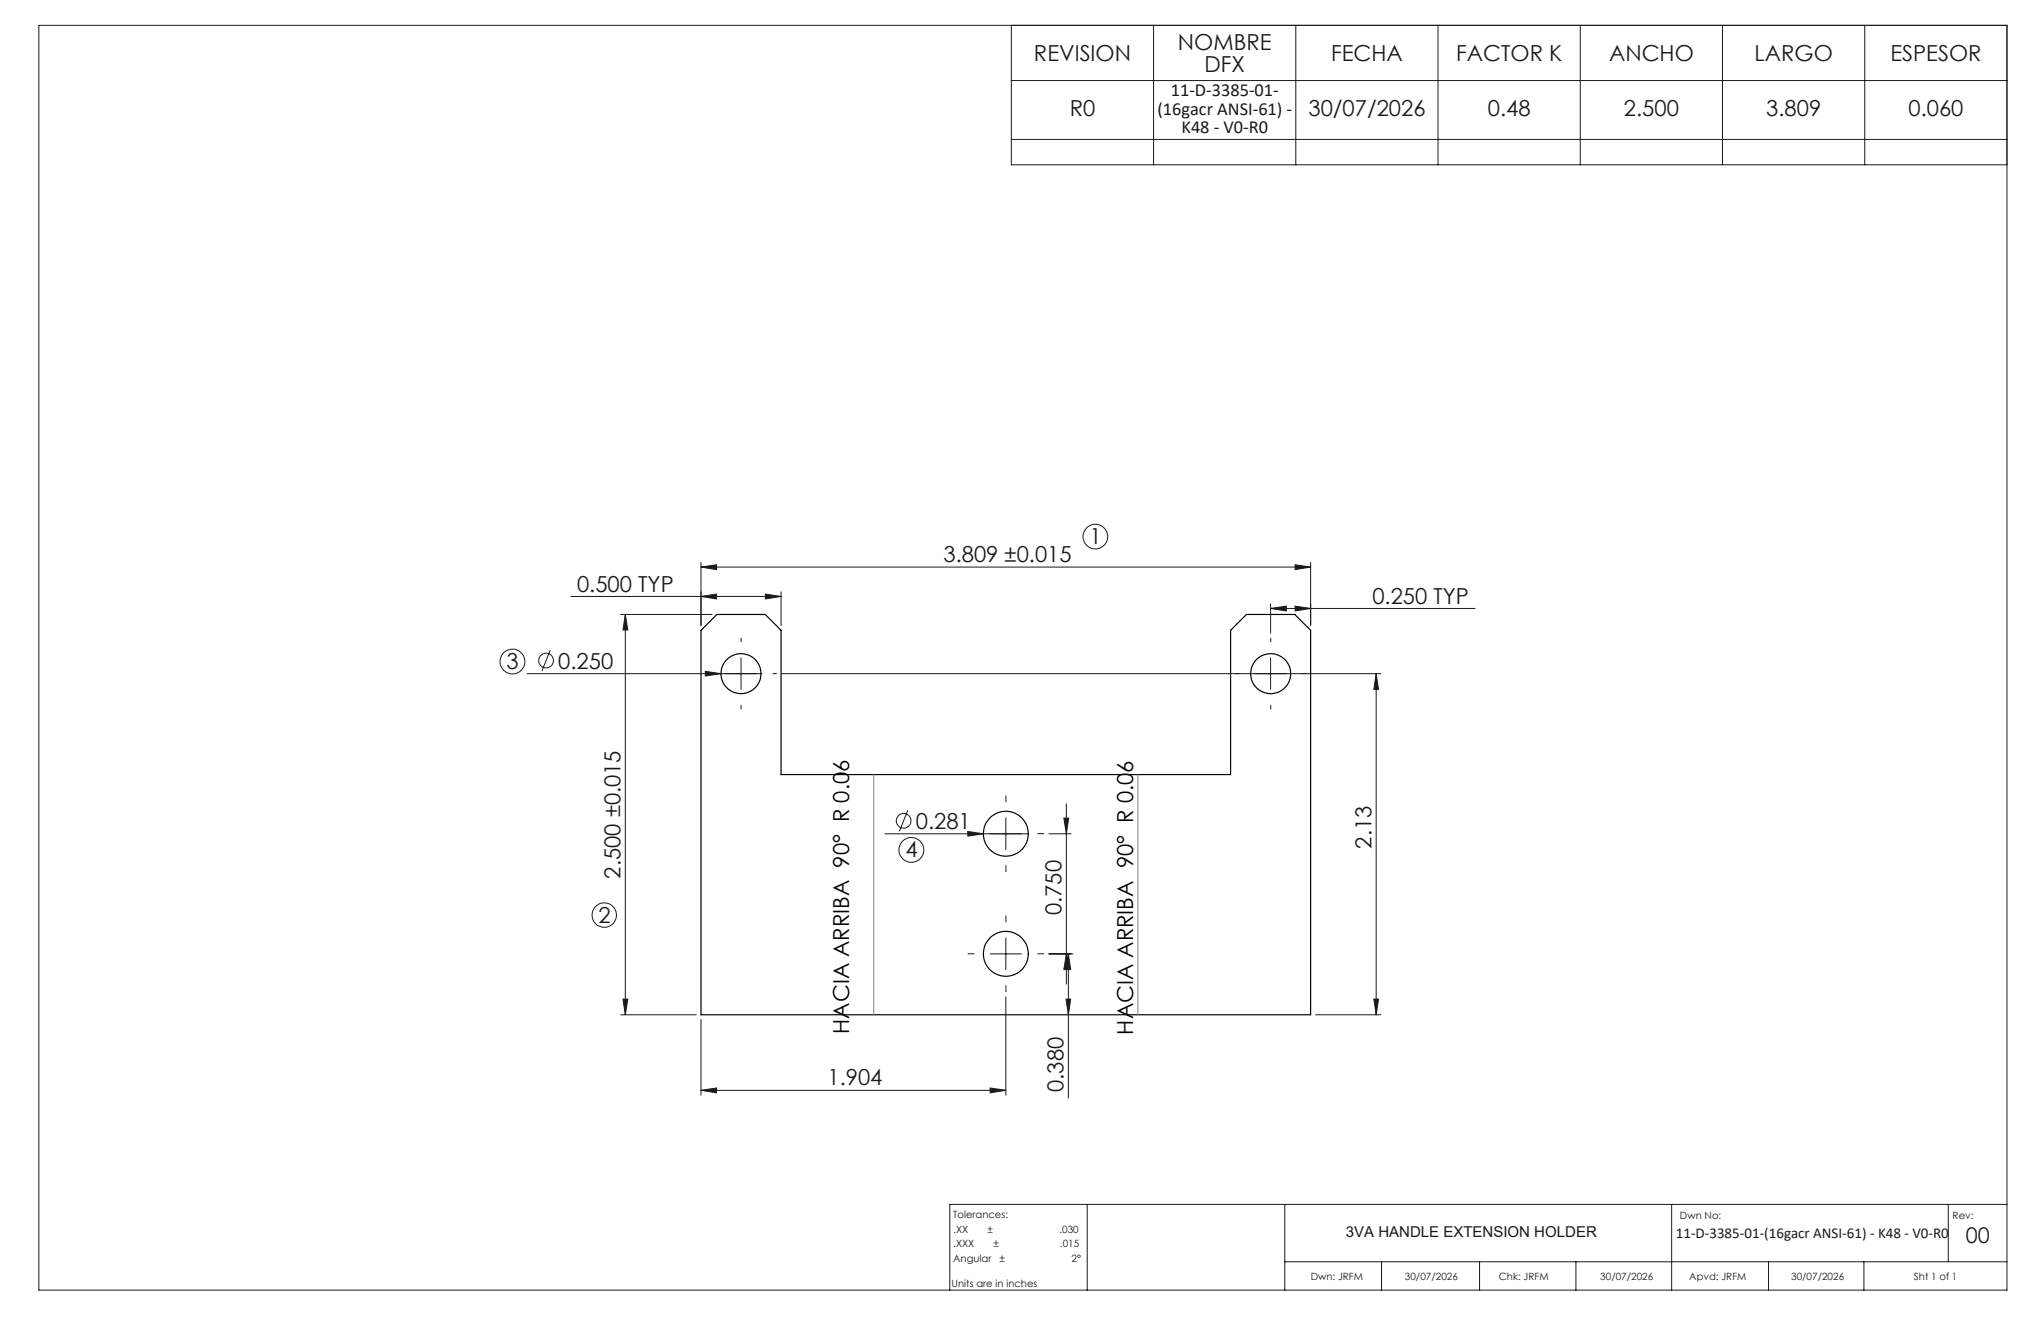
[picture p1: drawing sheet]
<svg xmlns="http://www.w3.org/2000/svg" width="432mm" height="279mm" viewBox="0 0 432 279" stroke-linecap="round" stroke-linejoin="round" font-family="sans-serif">
<g fill="none" stroke="#191924" stroke-width=".21">
<path d="M8.2 5.4h416.4v267.5h-416.4zM214 5.4v29.5h210.6M214 17h210.6M244.1 5.4v29.5M274.1 5.4v29.5M304.2 5.4v29.5M334.3 5.4v29.5M364.4 5.4v29.5M394.5 5.4v29.5M214 29.5h210.6M148.3 119.9l3.3-.4v1zM148.3 119v13.3"/>
<path d="M148.3 119.9h129M274 119.5l3.3 .4-3.3 .6zM277.3 119v13.3M116.4 137.5l-1.7 4.4M120.8 126.2h44.4M131.3 130h19.3M132.3 130l.5 3.2h-1zM132.3 130v84.6M148.3 126.2l3.3-.5v1zM156.8 139.1v6.7M161.9 125.7l3.3 .5-3.3 .5zM165.2 125.2v7.1"/>
<path d="M268.8 128.7l3.3-.5v1zM268.8 127.7v6.2M268.8 139.1v6.7M268.8 128.7h43.3M274 128.2l3.3 .5-3.3 .5zM111.5 142.5h49.5M149.2 142l3.3 .5-3.3 .5zM165.3 142.5h126.8M291.1 142.5l.5 3.3h-.9zM291.1 142.5v72.1M187.2 176.4h30.4M192.1 171.4l-1.8 4.4"/>
<path d="M204.8 175.9l3.2 .5-3.2 .4zM212.8 173v6.7M221.9 176.4h4.7M225.1 173h1l-.5 3.4zM225.6 170v38.1M212.8 198.4v6.7M131.3 214.6h16M131.8 211.3h1l-.5 3.3zM148.3 215.6v16M209.5 201.8h6.6M212.8 210.9v20.7M221.9 201.8h5.1"/>
<path d="M225.5 211.3h1l-.5 3.3zM225.6 201.8l.5 3.3h-1zM226 201.8l.5 3.3h-1zM226 201.8v30.5M278.3 214.6h13.8M290.7 211.3h.9l-.5 3.3zM148.3 230.6l3.3-.5v1zM148.3 230.6h64.5M209.5 230.1l3.3 .5-3.3 .5zM230 254.7v18.2M271.8 254.7v18.2M353.7 254.7v18.2"/>
<path d="M412.2 254.7v12.2M424.6 254.7h-223.7v18.2M271.8 266.9h152.8M292.3 266.9v6M313 266.9v6M333.4 266.9v6M374.2 266.9v6M394.3 266.9v6"/>
<circle cx="231.7" cy="113.5" r="2.61"/>
<circle cx="108.4" cy="139.9" r="2.63"/>
<circle cx="115.5" cy="139.7" r="1.56"/>
<circle cx="191.2" cy="173.6" r="1.56"/>
<circle cx="192.8" cy="179.8" r="2.63"/>
<circle cx="127.8" cy="193.5" r="2.59"/>
</g>
<g fill="none" stroke="#000" stroke-width=".25">
<path d="M148.3 133.3l3.4-3.3h10.2l3.3 3.3v30.5h95.1v-30.5l3.4-3.3h10.2l3.4 3.3v81.3h-129z"/>
<circle cx="156.8" cy="142.5" r="4.2"/>
<circle cx="268.8" cy="142.5" r="4.2"/>
<circle cx="212.8" cy="176.4" r="4.8"/>
<circle cx="212.8" cy="201.8" r="4.8"/>
</g>
<g fill="none" stroke="#191924" stroke-width=".21" stroke-dasharray="15.2 1.3 1.3 1.3" stroke-linecap="butt">
<path d="M156.8 135.8v-.9M268.8 135.8v-.9M150.1 142.5h-.9M156.8 149.1v.9M163.4 142.5h.9M262.2 142.5h-.9M268.8 149.1v.9M275.5 142.5h.9M206.1 176.3h-1.4M212.8 169.7v-1.5M219.5 176.3h1.4M212.8 183v1.4"/>
<path d="M212.8 195.1v-1.5M206.1 201.7h-1.4M212.8 208.4v1.4M219.5 201.7h1.4"/>
</g>
<path d="M184.9 163.8v50.8M240.7 163.8v50.8" fill="none" stroke="#808080" stroke-width=".21"/>
<g fill="#191924">
<path d="M204.8 175.9l3.2 .5-3.2 .4z"/>
<path d="M149.2 142l3.3 .5-3.3 .5z"/>
<path d="M148.3 119.9l3.3-.4v1zM274 119.5l3.3 .4-3.3 .6z"/>
<path d="M148.3 230.6l3.3-.5v1zM209.5 230.1l3.3 .5-3.3 .5zM148.3 126.2l3.3-.5v1zM161.9 125.7l3.3 .5-3.3 .5z"/>
<path d="M274 128.2l3.3 .5-3.3 .5zM268.8 128.7l3.3-.5v1z"/>
<path d="M132.3 130l.5 3.2h-1zM131.8 211.3h1l-.5 3.3zM291.1 142.5l.5 3.3h-.9zM290.7 211.3h.9l-.5 3.3zM226 201.8l.5 3.3h-1zM225.5 211.3h1l-.5 3.3zM225.1 173h1l-.5 3.4zM225.6 201.8l.5 3.3h-1z"/>
</g>
<g font-size="4.7" fill="#191924">
<text x="249.2" y="10.6">NOMBRE</text>
<text x="218.8" y="12.9">REVISION</text>
<text x="254.8" y="15.1">DFX</text>
<text x="281.6" y="12.9">FECHA</text>
<text x="308.1" y="12.9">FACTOR K</text>
<text x="340.4" y="12.9">ANCHO</text>
<text x="371.2" y="12.9">LARGO</text>
<text x="399.9" y="12.9">ESPESOR</text>
<text x="226.3" y="24.5">R0</text>
<text x="276.8" y="24.5">30/07/2026</text>
<text x="314.8" y="24.5">0.48</text>
<text x="343.6" y="24.5">2.500</text>
<text x="373.7" y="24.5">3.809</text>
<text x="403.8" y="24.5">0.060</text>
<text x="199.6" y="118.9">3.809 ±0.015</text>
<text x="230.5" y="115.1">1</text>
<text x="122.1" y="125.1">0.500 TYP</text>
<text x="290.3" y="127.7">0.250 TYP</text>
<text x="107.2" y="141.5">3</text>
<text x="118.1" y="141.4">0.250</text>
<text x="193.8" y="175.3">0.281</text>
<text x="290.2" y="179.5" transform="rotate(-90 290.2 179.5)">2.13</text>
<text x="131.3" y="185.8" transform="rotate(-90 131.3 185.8)">2.500 ±0.015</text>
<text x="191.6" y="181.3">4</text>
<text x="126.6" y="195.1">2</text>
<text x="224.6" y="193.6" transform="rotate(-90 224.6 193.6)">0.750</text>
<text x="175.1" y="229.6">1.904</text>
<text x="225" y="231" transform="rotate(-90 225 231)">0.380</text>
</g>
<g font-size="4.7">
<text x="179.7" y="218.7" transform="rotate(-90 179.7 218.7)">HACIA ARRIBA 90° R 0.06</text>
<text x="239.8" y="218.8" transform="rotate(-90 239.8 218.8)">HACIA ARRIBA 90° R 0.06</text>
</g>
<text font-size="4.6" fill="#191924" x="415.9" y="263">00</text>
<g font-size="3.9" fill="#191924">
<text x="247.7" y="20.3">11-D-3385-01-</text>
<text x="244.9" y="24.2">(16gacr ANSI-61) -</text>
<text x="250" y="28.1">K48 - V0-R0</text>
</g>
<g font-size="3.2" fill="#191924">
<text x="284.7" y="261.6">3VA HANDLE EXTENSION HOLDER</text>
<text x="354.5" y="261.8">11-D-3385-01-(16gacr ANSI-61) - K48 - V0-R0</text>
</g>
<g font-size="2.1" fill="#191924">
<text x="201.7" y="257.6">Tolerances:</text>
<text x="355.4" y="257.8">Dwn No:</text>
<text x="413.1" y="257.8">Rev:</text>
<text x="201.7" y="260.7">.XX</text>
<text x="201.7" y="263.9">.XXX</text>
<text x="208.9" y="260.7">±</text>
<text x="210.2" y="263.9">±</text>
<text x="224.1" y="260.7">.030</text>
<text x="224.3" y="263.9">.015</text>
<text x="201.7" y="267">Angular</text>
<text x="211.5" y="267">±</text>
<text x="226.7" y="267">2°</text>
<text x="201.3" y="272.3">Units are in inches</text>
<text x="277.3" y="270.7">Dwn: JRFM</text>
<text x="297.2" y="270.7">30/07/2026</text>
<text x="317.1" y="270.7">Chk: JRFM</text>
<text x="338.6" y="270.7">30/07/2026</text>
<text x="357.4" y="270.7">Apvd: JRFM</text>
<text x="378.9" y="270.7">30/07/2026</text>
<text x="404.9" y="270.7">Sht 1 of 1</text>
</g>
</svg>
